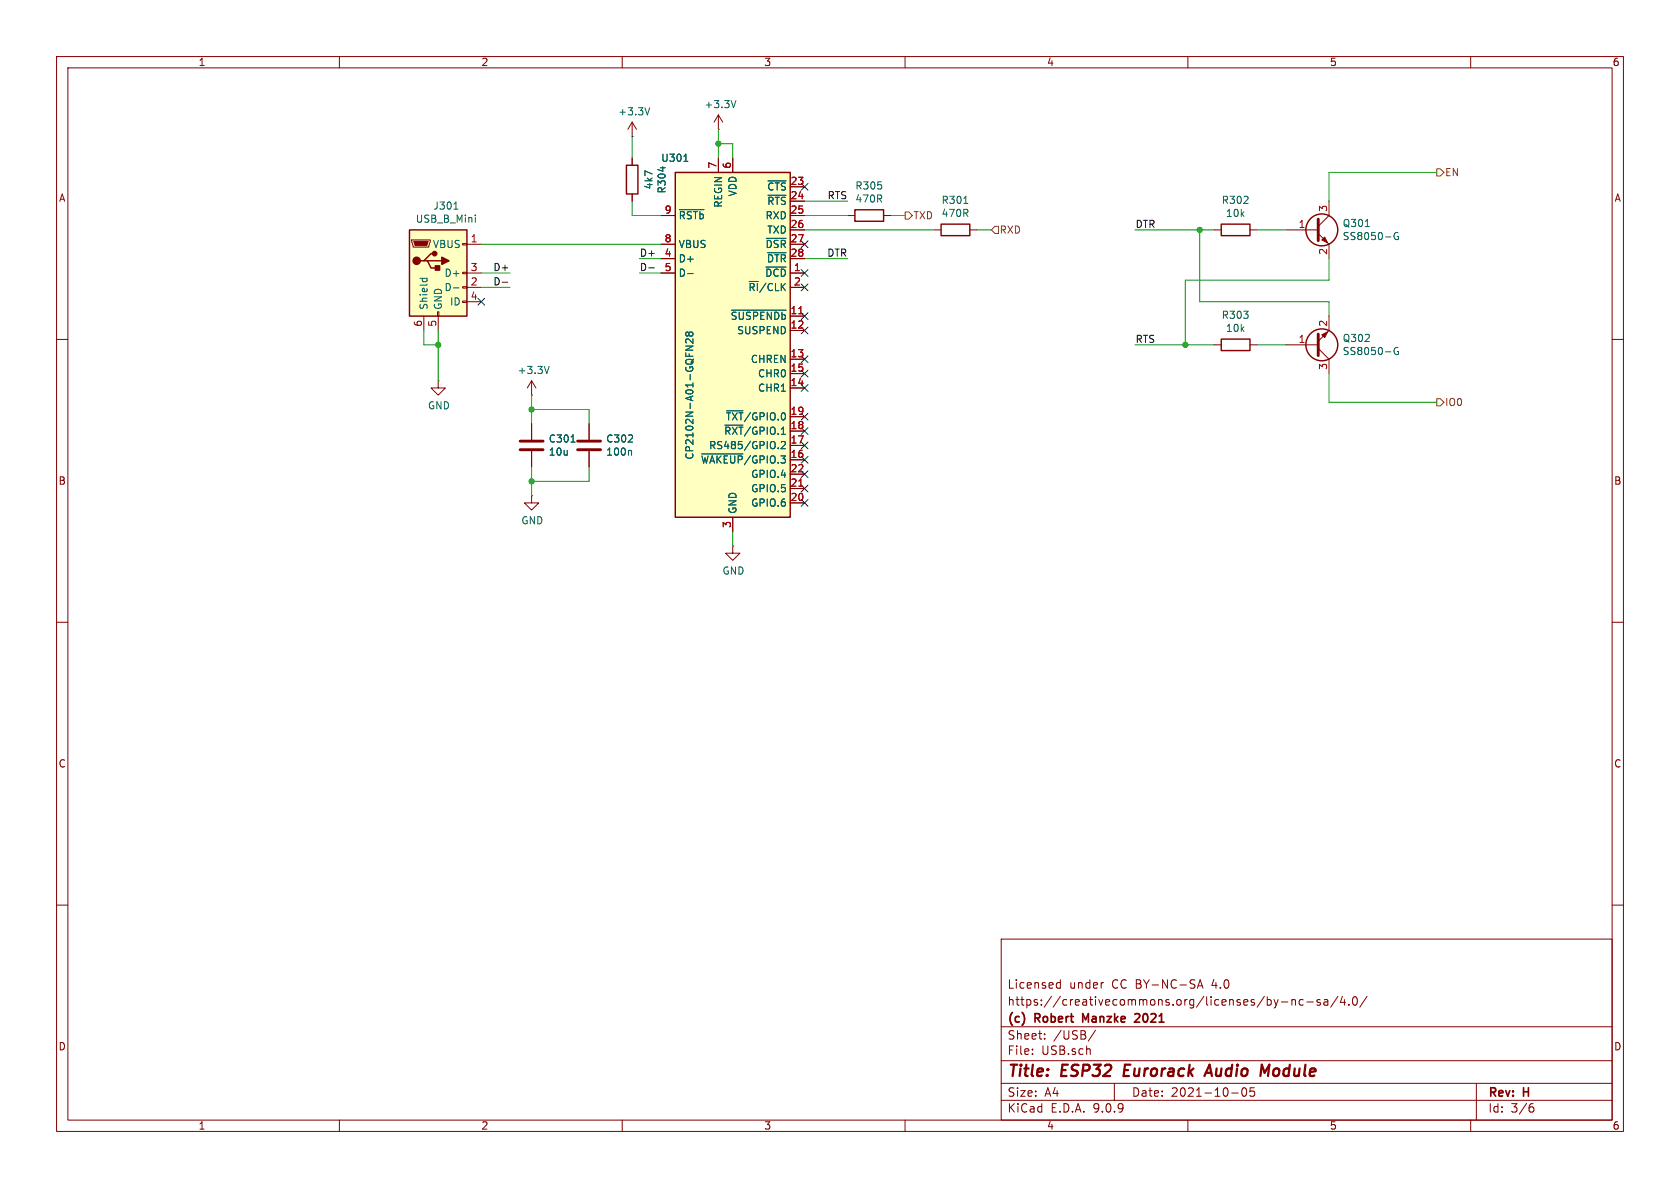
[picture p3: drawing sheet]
EESchema Schematic File Version 4
EELAYER 30 0
EELAYER END
$Descr A4 11693 8268
encoding utf-8
Sheet 3 6
Title "ESP32 Eurorack Audio Module"
Date "2021-10-05"
Rev "H"
Comp "(c) Robert Manzke 2021"
Comment1 "https://creativecommons.org/licenses/by-nc-sa/4.0/"
Comment2 "Licensed under CC BY-NC-SA 4.0"
Comment3 ""
Comment4 ""
$EndDescr
$Comp
L Device:Q_NPN_BEC Q?
U 1 1
P 9150 1600
AR Path="/5B66F258/5B81BF2F" Ref="Q?"  Part="1" 
AR Path="/5B81850F/5B81BF2F" Ref="Q301"  Part="1" 
F 0 "Q301" H 9341 1646 50  0000 L CNN
F 1 "SS8050-G" H 9341 1555 50  0000 L CNN
F 2 "Package_TO_SOT_SMD:SOT-23" H 9350 1700 50  0001 C CNN
F 3 "~" H 9150 1600 50  0001 C CNN
	1    9150 1600
	1    0    0    -1  
$EndComp
$Comp
L Device:Q_NPN_BEC Q?
U 1 1
P 9150 2400
AR Path="/5B66F258/5B81BF36" Ref="Q?"  Part="1" 
AR Path="/5B81850F/5B81BF36" Ref="Q302"  Part="1" 
F 0 "Q302" H 9341 2354 50  0000 L CNN
F 1 "SS8050-G" H 9341 2445 50  0000 L CNN
F 2 "Package_TO_SOT_SMD:SOT-23" H 9350 2500 50  0001 C CNN
F 3 "~" H 9150 2400 50  0001 C CNN
	1    9150 2400
	1    0    0    1   
$EndComp
$Comp
L Device:R R?
U 1 1
P 8600 1600
AR Path="/5B66F258/5B81BF3D" Ref="R?"  Part="1" 
AR Path="/5B81850F/5B81BF3D" Ref="R302"  Part="1" 
F 0 "R302" V 8393 1600 50  0000 C CNN
F 1 "10k" V 8484 1600 50  0000 C CNN
F 2 "Resistor_SMD:R_0402_1005Metric" V 8530 1600 50  0001 C CNN
F 3 "~" H 8600 1600 50  0001 C CNN
	1    8600 1600
	0    1    1    0   
$EndComp
$Comp
L Device:R R?
U 1 1
P 8600 2400
AR Path="/5B66F258/5B81BF44" Ref="R?"  Part="1" 
AR Path="/5B81850F/5B81BF44" Ref="R303"  Part="1" 
F 0 "R303" V 8393 2400 50  0000 C CNN
F 1 "10k" V 8484 2400 50  0000 C CNN
F 2 "Resistor_SMD:R_0402_1005Metric" V 8530 2400 50  0001 C CNN
F 3 "~" H 8600 2400 50  0001 C CNN
	1    8600 2400
	0    1    1    0   
$EndComp
Wire Wire Line
	8950 1600 8750 1600
Wire Wire Line
	8950 2400 8750 2400
Wire Wire Line
	9250 1800 9250 1950
Wire Wire Line
	9250 1950 8250 1950
Wire Wire Line
	8250 1950 8250 2400
Wire Wire Line
	8250 2400 8450 2400
Wire Wire Line
	9250 2200 9250 2100
Wire Wire Line
	8350 2100 8350 1600
Wire Wire Line
	8350 1600 8450 1600
Wire Wire Line
	9250 1200 9250 1400
Wire Wire Line
	9250 2600 9250 2800
Connection ~ 8350 1600
Wire Wire Line
	8250 2400 7900 2400
Connection ~ 8250 2400
Text Label 7900 1600 0    50   ~ 0
DTR
Text Label 7900 2400 0    50   ~ 0
RTS
$Comp
L power:+3.3V #PWR?
U 1 1
P 5000 900
AR Path="/5B66F258/5B81BF68" Ref="#PWR?"  Part="1" 
AR Path="/5B81850F/5B81BF68" Ref="#PWR0301"  Part="1" 
F 0 "#PWR0301" H 5000 750 50  0001 C CNN
F 1 "+3.3V" H 5015 1073 50  0000 C CNN
F 2 "" H 5000 900 50  0001 C CNN
F 3 "" H 5000 900 50  0001 C CNN
	1    5000 900 
	1    0    0    -1  
$EndComp
Wire Wire Line
	5000 900  5000 1000
Text Label 4450 1800 0    50   ~ 0
D+
Wire Wire Line
	4600 1800 4450 1800
Text Label 4450 1900 0    50   ~ 0
D-
Wire Wire Line
	4450 1900 4600 1900
Wire Wire Line
	5100 1100 5100 1000
Wire Wire Line
	5100 1000 5000 1000
Connection ~ 5000 1000
Wire Wire Line
	5000 1000 5000 1100
Text Label 5900 1800 2    50   ~ 0
DTR
Text Label 5900 1400 2    50   ~ 0
RTS
Wire Wire Line
	5600 1800 5900 1800
Text HLabel 10000 1200 2    50   Output ~ 0
EN
Text HLabel 10000 2800 2    50   Output ~ 0
IO0
Text HLabel 6300 1500 2    50   Output ~ 0
TXD
Text HLabel 6900 1600 2    50   Input ~ 0
RXD
Wire Wire Line
	5600 1400 5900 1400
Wire Wire Line
	9250 1200 10000 1200
Wire Wire Line
	7900 1600 8350 1600
Wire Wire Line
	9250 2800 10000 2800
$Comp
L Device:C C?
U 1 1
P 3700 3100
AR Path="/5B66F258/5B6712E4" Ref="C?"  Part="1" 
AR Path="/5B81850F/5B6712E4" Ref="C301"  Part="1" 
F 0 "C301" H 3815 3146 50  0000 L CNN
F 1 "10u" H 3815 3055 50  0000 L CNN
F 2 "Capacitor_SMD:C_0402_1005Metric" H 3738 2950 50  0001 C CNN
F 3 "~" H 3700 3100 50  0001 C CNN
	1    3700 3100
	1    0    0    -1  
$EndComp
Wire Wire Line
	3700 3350 3700 3450
Connection ~ 3700 3350
Wire Wire Line
	4100 3350 3700 3350
Wire Wire Line
	4100 3250 4100 3350
Wire Wire Line
	3700 2850 3700 2950
Connection ~ 3700 2850
Wire Wire Line
	4100 2850 3700 2850
Wire Wire Line
	4100 2950 4100 2850
$Comp
L Device:C C?
U 1 1
P 4100 3100
AR Path="/5B66F258/5B81C017" Ref="C?"  Part="1" 
AR Path="/5B81850F/5B81C017" Ref="C302"  Part="1" 
F 0 "C302" H 4215 3146 50  0000 L CNN
F 1 "100n" H 4215 3055 50  0000 L CNN
F 2 "Capacitor_SMD:C_0402_1005Metric" H 4138 2950 50  0001 C CNN
F 3 "~" H 4100 3100 50  0001 C CNN
	1    4100 3100
	1    0    0    -1  
$EndComp
Wire Wire Line
	3700 3250 3700 3350
$Comp
L power:GND #PWR?
U 1 1
P 3700 3450
AR Path="/5B66F258/5B81C010" Ref="#PWR?"  Part="1" 
AR Path="/5B81850F/5B81C010" Ref="#PWR0304"  Part="1" 
F 0 "#PWR0304" H 3700 3200 50  0001 C CNN
F 1 "GND" H 3705 3277 50  0000 C CNN
F 2 "" H 3700 3450 50  0001 C CNN
F 3 "" H 3700 3450 50  0001 C CNN
	1    3700 3450
	1    0    0    -1  
$EndComp
Wire Wire Line
	3700 2750 3700 2850
$Comp
L power:+3.3V #PWR?
U 1 1
P 3700 2750
AR Path="/5B66F258/5B81C002" Ref="#PWR?"  Part="1" 
AR Path="/5B81850F/5B81C002" Ref="#PWR0303"  Part="1" 
F 0 "#PWR0303" H 3700 2600 50  0001 C CNN
F 1 "+3.3V" H 3715 2923 50  0000 C CNN
F 2 "" H 3700 2750 50  0001 C CNN
F 3 "" H 3700 2750 50  0001 C CNN
	1    3700 2750
	1    0    0    -1  
$EndComp
Text Label 3550 2000 2    50   ~ 0
D-
Text Label 3550 1900 2    50   ~ 0
D+
$Comp
L power:GND #PWR?
U 1 1
P 5100 3800
AR Path="/5B66F258/5B81BF8A" Ref="#PWR?"  Part="1" 
AR Path="/5B81850F/5B81BF8A" Ref="#PWR0305"  Part="1" 
F 0 "#PWR0305" H 5100 3550 50  0001 C CNN
F 1 "GND" H 5105 3627 50  0000 C CNN
F 2 "" H 5100 3800 50  0001 C CNN
F 3 "" H 5100 3800 50  0001 C CNN
	1    5100 3800
	1    0    0    -1  
$EndComp
$Comp
L Interface_USB:CP2102N-A01-GQFN28 U301
U 1 1
P 5100 2400
F 0 "U301" H 4700 3700 50  0000 C CNN
F 1 "CP2102N-A01-GQFN28" V 4800 2050 50  0000 C CNN
F 2 "Package_DFN_QFN:QFN-28-1EP_5x5mm_P0.5mm_EP3.35x3.35mm" H 5550 1200 50  0001 L CNN
F 3 "https://www.silabs.com/documents/public/data-sheets/cp2102n-datasheet.pdf" H 5150 1650 50  0001 C CNN
	1    5100 2400
	1    0    0    -1  
$EndComp
Wire Wire Line
	5100 3700 5100 3800
NoConn ~ 5600 1300
NoConn ~ 5600 1700
NoConn ~ 5600 1900
NoConn ~ 5600 2000
NoConn ~ 5600 2200
NoConn ~ 5600 2300
NoConn ~ 5600 2500
NoConn ~ 5600 2600
NoConn ~ 5600 2700
NoConn ~ 5600 2900
NoConn ~ 5600 3000
NoConn ~ 5600 3100
NoConn ~ 5600 3200
NoConn ~ 5600 3300
NoConn ~ 5600 3400
NoConn ~ 5600 3500
Wire Wire Line
	8350 2100 9250 2100
NoConn ~ 3350 2100
Wire Wire Line
	3350 1900 3550 1900
Wire Wire Line
	3550 2000 3350 2000
$Comp
L power:GND #PWR?
U 1 1
P 3050 2650
AR Path="/5B66F258/5B81BF7F" Ref="#PWR?"  Part="1" 
AR Path="/5B81850F/5B81BF7F" Ref="#PWR0302"  Part="1" 
F 0 "#PWR0302" H 3050 2400 50  0001 C CNN
F 1 "GND" H 3055 2477 50  0000 C CNN
F 2 "" H 3050 2650 50  0001 C CNN
F 3 "" H 3050 2650 50  0001 C CNN
	1    3050 2650
	1    0    0    -1  
$EndComp
Wire Wire Line
	3050 2300 3050 2400
Wire Wire Line
	3050 2400 2950 2400
Wire Wire Line
	2950 2400 2950 2300
Connection ~ 3050 2400
Wire Wire Line
	3050 2400 3050 2650
$Comp
L Device:R R301
U 1 1
P 6650 1600
F 0 "R301" V 6443 1600 50  0000 C CNN
F 1 "470R" V 6534 1600 50  0000 C CNN
F 2 "Resistor_SMD:R_0402_1005Metric" V 6580 1600 50  0001 C CNN
F 3 "~" H 6650 1600 50  0001 C CNN
	1    6650 1600
	0    1    1    0   
$EndComp
Wire Wire Line
	6500 1600 5600 1600
Wire Wire Line
	6800 1600 6900 1600
Wire Wire Line
	3350 1700 4600 1700
$Comp
L Device:R R304
U 1 1
P 4400 1250
F 0 "R304" V 4193 1250 50  0000 C CNN
F 1 "4k7" V 4284 1250 50  0000 C CNN
F 2 "Resistor_SMD:R_0402_1005Metric" V 4330 1250 50  0001 C CNN
F 3 "~" H 4400 1250 50  0001 C CNN
	1    4400 1250
	-1   0    0    1   
$EndComp
Wire Wire Line
	4600 1500 4400 1500
Wire Wire Line
	4400 1500 4400 1400
$Comp
L power:+3.3V #PWR?
U 1 1
P 4400 950
AR Path="/5B66F258/5F13365B" Ref="#PWR?"  Part="1" 
AR Path="/5B81850F/5F13365B" Ref="#PWR0306"  Part="1" 
F 0 "#PWR0306" H 4400 800 50  0001 C CNN
F 1 "+3.3V" H 4415 1123 50  0000 C CNN
F 2 "" H 4400 950 50  0001 C CNN
F 3 "" H 4400 950 50  0001 C CNN
	1    4400 950 
	1    0    0    -1  
$EndComp
Wire Wire Line
	4400 950  4400 1100
$Comp
L Device:R R305
U 1 1
P 6050 1500
F 0 "R305" V 5843 1500 50  0000 C CNN
F 1 "470R" V 5934 1500 50  0000 C CNN
F 2 "Resistor_SMD:R_0402_1005Metric" V 5980 1500 50  0001 C CNN
F 3 "~" H 6050 1500 50  0001 C CNN
	1    6050 1500
	0    1    1    0   
$EndComp
Wire Wire Line
	6300 1500 6200 1500
Wire Wire Line
	5900 1500 5600 1500
$Comp
L Connector:USB_B_Mini J301
U 1 1
P 3050 1900
F 0 "J301" H 3107 2367 50  0000 C CNN
F 1 "USB_B_Mini" H 3107 2276 50  0000 C CNN
F 2 "Connector_USB:USB_Mini-B_Tensility_54-00023_Vertical" H 3200 1850 50  0001 C CNN
F 3 "~" H 3200 1850 50  0001 C CNN
	1    3050 1900
	1    0    0    -1  
$EndComp
$EndSCHEMATC
